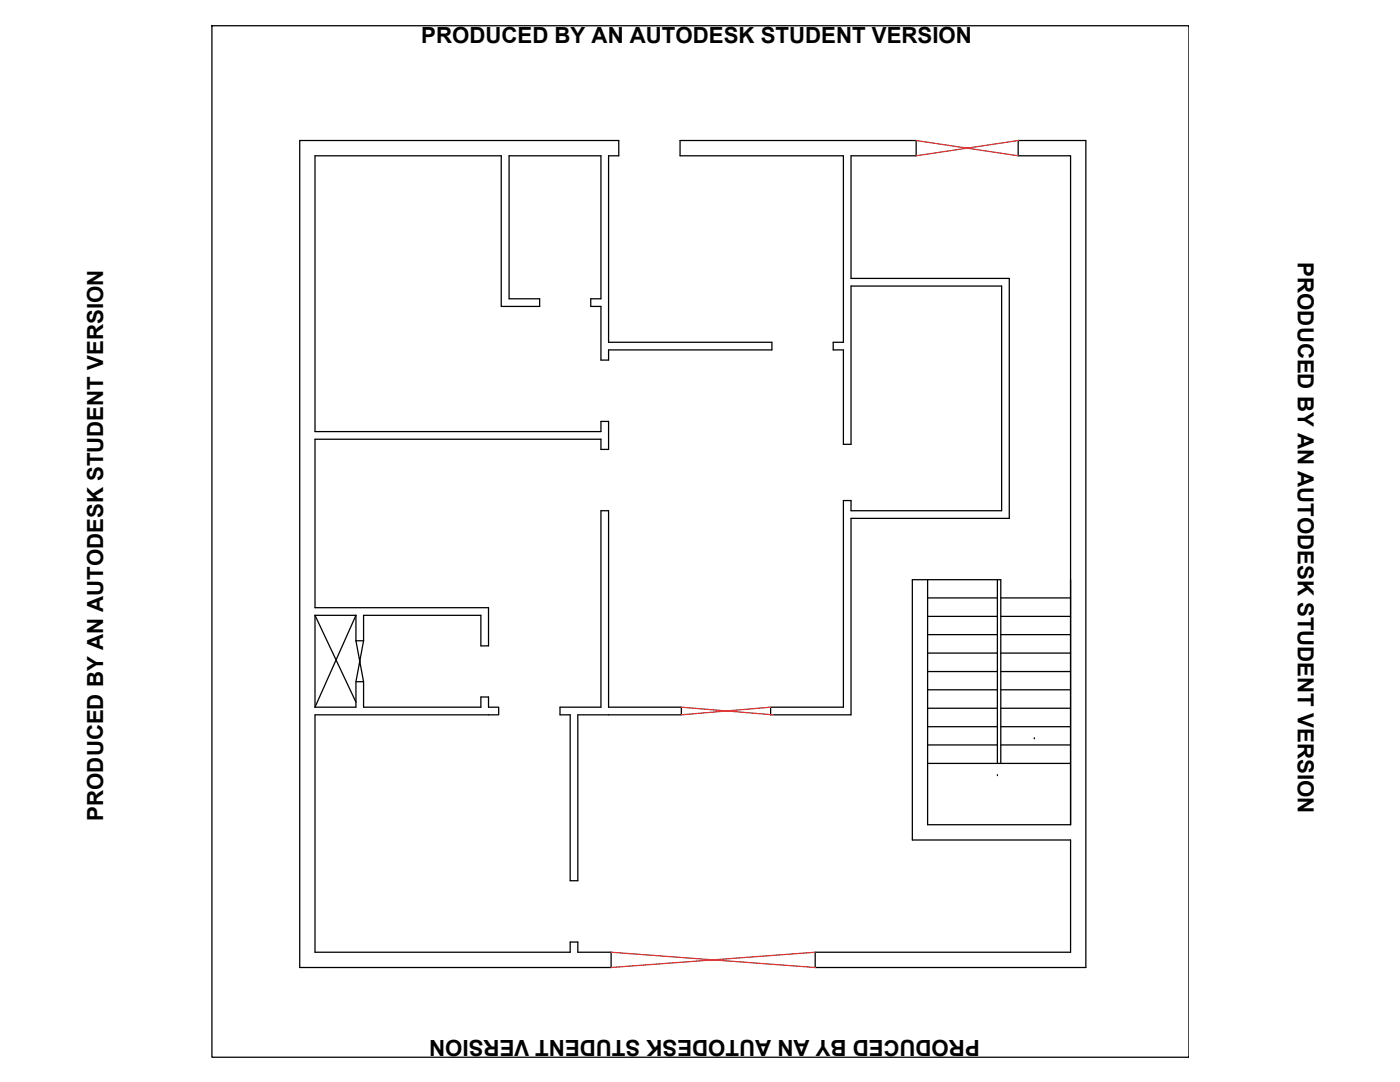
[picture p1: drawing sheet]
<svg xmlns="http://www.w3.org/2000/svg" width="279mm" height="216mm" viewBox="0 0 279 216" stroke-linecap="round" stroke-linejoin="round" font-family="sans-serif">
<!-- layer: 0 -->
<g fill="none" stroke="#000" stroke-width=".25">
<path d="M42.3 5.1h195v205.9h-195zM135.7 28h47.1v3.1h-13v24.5h31.6v47.8h-31.6v39.2h-16v-1.5h14.5v-41.2h1.5v2h30.1v-44.8h-30.1v31.6h-1.5v-18.9h-2v-1.5h2v-37.2h-32.6zM119.9 101.9h1.6v39.2h14.5v1.5h-20.7v33.1h-1.5v-33.1h-2v-1.5h8.1zM185.1 115.7v48.9h28.6v-133.5h-10.5v-3.1h13.5v165.1h-54v-3.1h51v-22.4h-31.6v-51.9h17.6v36.6M185.1 119.3h14M199.1 115.7v36.6M199.7 119.3h14M62.9 122.8v18.3M62.9 122.8h8.1M62.9 122.8l8.1 17.3M71 127.9l1.6 8.1h-1.6l1.6-8.1M71 122.8v5.1"/>
<path d="M71 136v5.1h-8.1M71 122.8l-8.1 18.3M71 127.9h1.6M72.6 127.9v-5.1h23.4v6.1h1.5v-7.6h-34.6v-33.7h57v2.1h1.6v-5.6h-1.6v2h-57v-55h37.1v30h7.7v-1.5h-6.1v-28.5h18.3v28.5h-2v1.5h2v10.8h1.6v-2.1h32.6v-1.5h-32.6v-37.2h2v-3.1h-63.7v165.1h62.2v-3.1h-6.7v-2h-1.5v2h-50.9v-47.4h36.6v-1.5h-2v-2h-1.5v2h-23.4v-5.1M185.1 123h14M185.1 126.6h14M185.1 130.3h14M185.1 134h14M185.1 137.6h14M199.7 123h14M199.7 126.6h14M199.7 130.3h14"/>
<path d="M199.7 134h14M199.7 137.6h14M185.1 152.3h28.6M185.1 141.3h14M185.1 145h14M185.1 148.6h14M199.7 141.3h14M199.7 145h14M199.7 148.6h14"/>
</g>
<path d="M199.1 119.3h.1M199.1 123h.1M199.1 126.6h.1M199.1 130.3h.1M199.1 134h.1M199.1 137.6h.1M199.1 154.8h.1M199.1 141.3h.1M199.1 145h.1M199.1 148.6h.1M206.4 147.4h.1" fill="none" stroke="#000" stroke-width=".2"/>
<path d="M182.8 28l20.4 3.1M203.2 28l-20.4 3.1M136 141.1l18.3 1.5M153.8 141.1l-17.8 1.5M122 190l40.7 3.1M162.7 190l-40.7 3.1" fill="none" stroke="#eb2828" stroke-width=".25"/>
<g font-size="4.4">
<text x="84.1" y="8.6">PRODUCED BY AN AUTODESK STUDENT VERSION</text>
<text x="259" y="52.3" transform="rotate(90 259 52.3)">PRODUCED BY AN AUTODESK STUDENT VERSION</text>
<text x="20.6" y="163.8" transform="rotate(-90 20.6 163.8)">PRODUCED BY AN AUTODESK STUDENT VERSION</text>
<text x="195.5" y="207.5" transform="rotate(180 195.5 207.5)">PRODUCED BY AN AUTODESK STUDENT VERSION</text>
</g>
</svg>
